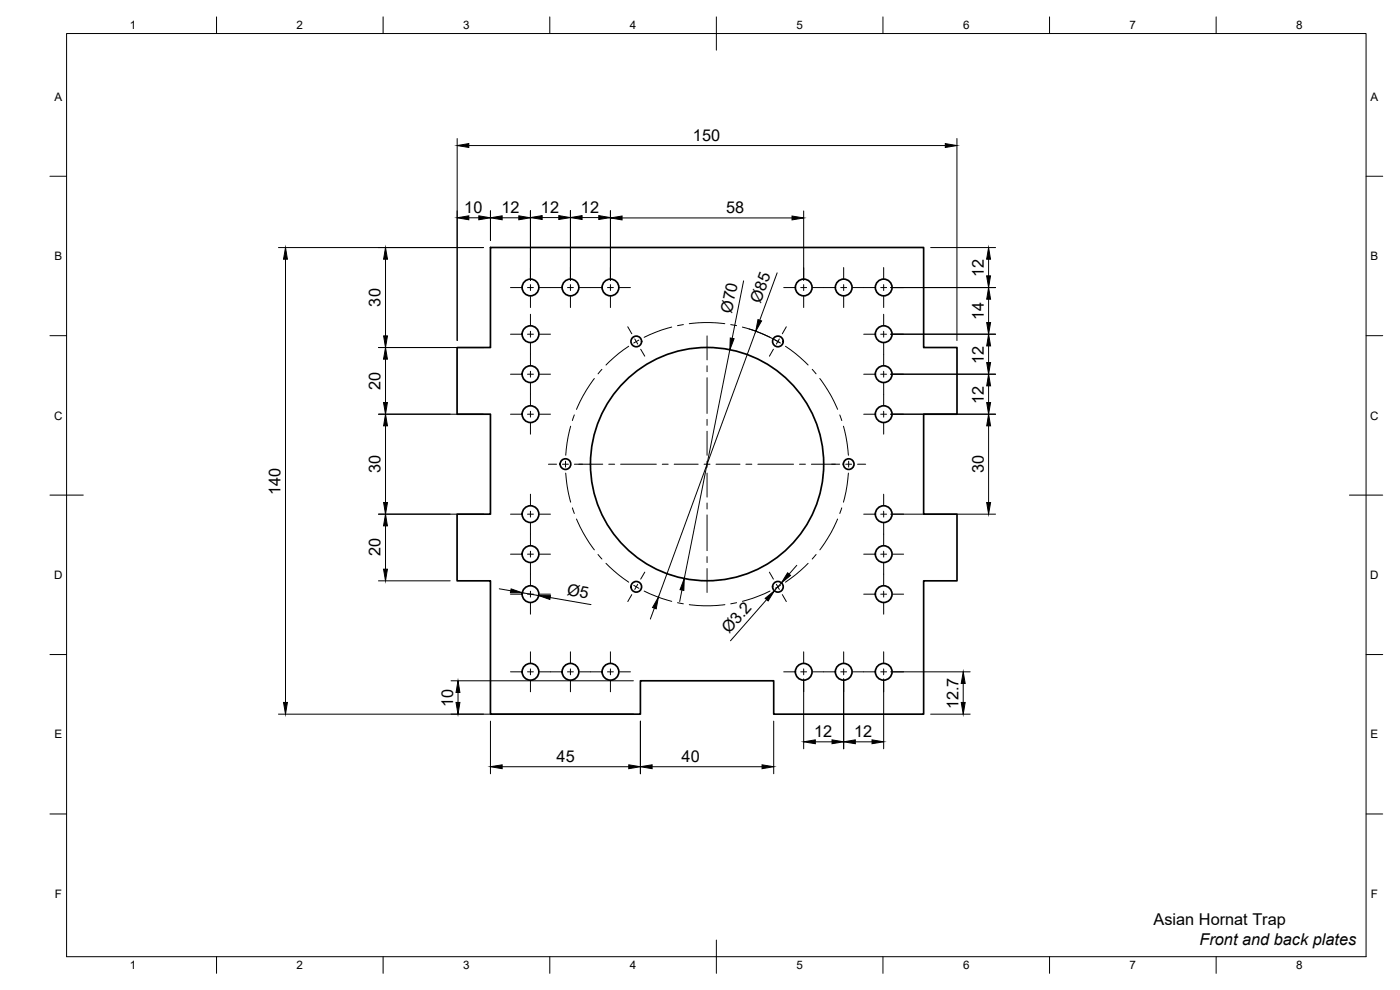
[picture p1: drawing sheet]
<svg xmlns="http://www.w3.org/2000/svg" width="420mm" height="297mm" viewBox="0 0 420 297" stroke-linecap="round" stroke-linejoin="round" font-family="sans-serif">
<!-- layer: Visible -->
<g fill="none" stroke="#000" stroke-width=".51">
<path d="M147.2 74.3h130v30h10v20h-10v30h10v20h-10v40h-45v-10h-40v10h-45v-40h-10v-20h10v-30h-10v-20h10z"/>
<circle cx="159.2" cy="86.3" r="2.51"/>
<circle cx="171.2" cy="86.3" r="2.51"/>
<circle cx="183.2" cy="86.3" r="2.51"/>
<circle cx="241.2" cy="86.3" r="2.51"/>
<circle cx="253.2" cy="86.3" r="2.51"/>
<circle cx="265.2" cy="86.3" r="2.51"/>
<circle cx="159.2" cy="100.3" r="2.51"/>
<circle cx="159.2" cy="112.3" r="2.51"/>
<circle cx="191" cy="102.4" r="1.6"/>
<circle cx="233.5" cy="102.4" r="1.6"/>
<circle cx="265.2" cy="100.3" r="2.51"/>
<circle cx="265.2" cy="112.3" r="2.51"/>
<circle cx="159.2" cy="124.3" r="2.51"/>
<circle cx="169.7" cy="139.3" r="1.6"/>
<circle cx="212.2" cy="139.3" r="35"/>
<circle cx="254.7" cy="139.3" r="1.6"/>
<circle cx="265.2" cy="124.3" r="2.51"/>
<circle cx="159.2" cy="154.3" r="2.51"/>
<circle cx="265.2" cy="154.3" r="2.51"/>
<circle cx="159.2" cy="178.3" r="2.51"/>
<circle cx="159.2" cy="166.3" r="2.51"/>
<circle cx="191" cy="176.1" r="1.6"/>
<circle cx="233.5" cy="176.1" r="1.6"/>
<circle cx="265.2" cy="178.3" r="2.51"/>
<circle cx="265.2" cy="166.3" r="2.51"/>
<circle cx="159.2" cy="201.6" r="2.51"/>
<circle cx="171.2" cy="201.6" r="2.51"/>
<circle cx="183.2" cy="201.6" r="2.51"/>
<circle cx="241.2" cy="201.6" r="2.51"/>
<circle cx="253.2" cy="201.6" r="2.51"/>
<circle cx="265.2" cy="201.6" r="2.51"/>
</g>
<!-- layer: BORDER -->
<g fill="none" stroke="#000" stroke-width=".3">
<path d="M20 10.1h390v276.9h-390zM65 5.1v5M115 5.1v5M165 5.1v5M215 5.1v10M265 5.1v5M315 5.1v5M365 5.1v5M15 52.9h5M410 52.9h5M15 100.7h5M410 100.7h5"/>
<path d="M15 148.6h10M405 148.6h10M15 196.4h5M410 196.4h5M15 244.2h5M410 244.2h5M65 287v5M115 287v5M165 287v5M215 282.1v9.9M265 287v5M315 287v5"/>
<path d="M365 287v5"/>
</g>
<!-- layer: FD_Dimensions -->
<g fill="none" stroke="#000" stroke-width=".3">
<path d="M137.2 41.6v60.6M140.7 43.7h143M287.2 41.6v60.6M83.6 74.3h61.5M85.7 77.8v133M115.7 77.8v23M140.7 65.3h3M147.2 63.3v8.9M150.7 65.3h5M159.2 63.2v21M162.7 65.3h5M171.2 63.2v21"/>
<path d="M174.7 65.3h5M183.2 63.2v21M186.7 65.4h51M241.2 63.3v20.9M279.3 74.3h19.5M296.7 77.8v5M223.2 84.3l-3.5 17.2M224.8 98.7l4.7 1.8 4.5 2.3M226.8 99.4l-29.2 79.8M233.2 81.9l-5.2 14.2M267.3 86.3h31.5M296.7 89.8v7"/>
<path d="M113.6 104.3h31.5M115.7 107.8v13M219 105l-13.6 68.6M267.3 100.3h31.5M267.3 112.3h31.5M296.7 103.8v5M296.7 115.8v5M113.6 124.3h31.5M115.7 127.8v23M267.3 124.3h31.5M296.7 127.8v23M113.6 154.3h31.5"/>
<path d="M115.7 157.8v13M267.3 154.3h31.5M113.6 174.3h21.5M149.8 176.7l3.5 .6M156.7 177.8l5 .9M165.1 179.3l12.3 2.1M204.7 177l-.7 3.5M230.1 179.9l-10.9 12.4M234.5 174.9l-2.1 2.4M239.1 169.6l-2.3 2.7M196.4 182.5l-1.2 3.2M83.6 214.3h106.5"/>
<path d="M135.4 204.3h54.7M137.5 207.8v3M147.2 216.4v15.8M192.2 216.4v15.8M232.2 216.4v15.8M241.2 203.7v21M253.2 203.7v21M265.2 203.7v21M267.3 201.6h23.9M279.3 214.3h11.9M289.1 205.1v5.7M150.7 230h38"/>
<path d="M195.7 230h33M244.7 222.6h5M256.7 222.6h5"/>
</g>
<g fill="#000" stroke="#000" stroke-width=".3">
<path d="M137.2 43.7l3.5-.6v1.1zM283.7 43.1l3.5 .6-3.5 .5zM85.7 74.3l.6 3.5h-1.2zM115.7 74.3l.6 3.5h-1.2zM137.2 65.3l3.5-.5v1.1zM143.7 64.8l3.5 .5-3.5 .6zM147.2 65.3l3.5-.5v1.1zM155.7 64.8l3.5 .5-3.5 .6zM159.2 65.3l3.5-.6v1.2zM167.7 64.7l3.5 .6-3.5 .6zM171.2 65.3l3.5-.6v1.2zM179.7 64.7l3.5 .6-3.5 .6z"/>
<path d="M183.2 65.4l3.5-.6v1.2zM237.7 64.8l3.5 .6-3.5 .6zM296.7 74.3l.6 3.5h-1.2zM227.5 95.9l1.1 .4-1.8 3.1zM296.1 82.8h1.2l-.6 3.5zM296.7 86.3l.6 3.5h-1.2zM296.1 96.8h1.2l-.6 3.5zM115.7 104.3l.6 3.5h-1.2zM115.1 100.8h1.2l-.6 3.5zM219.2 101.4l1.1 .2-1.3 3.4zM296.7 100.3l.6 3.5h-1.2zM296.1 108.8h1.2l-.6 3.5z"/>
<path d="M296.7 112.3l.6 3.5h-1.2zM115.1 120.8h1.2l-.6 3.5zM115.7 124.3l.6 3.5h-1.2zM296.1 120.8h1.2l-.6 3.5zM296.7 124.3l.6 3.5h-1.2zM115.7 154.3l.6 3.5h-1.2zM115.1 150.8h1.2l-.6 3.5zM296.1 150.8h1.2l-.6 3.5zM115.1 170.8h1.2l-.6 3.5zM153.4 176.7l3.3 1.1h-3.5zM161.7 178.7h3.5l-.2 1.2zM205.4 173.6l-.2 3.6-1.1-.3z"/>
<path d="M229.6 179.5l2.8-2.2-1.9 3zM236.4 171.9l.9 .7-2.8 2.3zM197.6 179.2l-.7 3.5-1.1-.4zM85.1 210.8h1.2l-.6 3.5zM136.9 210.8h1.1l-.5 3.5zM137.5 204.3l.5 3.5h-1.1zM289.1 201.6l.6 3.5h-1.2zM288.5 210.8h1.2l-.6 3.5zM147.2 230l3.5-.5v1.1zM188.7 229.5l3.5 .5-3.5 .6zM192.2 230l3.5-.5v1.1zM228.7 229.5l3.5 .5-3.5 .6z"/>
<path d="M241.2 222.6l3.5-.6v1.1zM249.7 222l3.5 .6-3.5 .5zM253.2 222.6l3.5-.6v1.1zM261.7 222l3.5 .6-3.5 .5z"/>
</g>
<!-- layer: Smart Centers -->
<g fill="none" stroke="#000" stroke-width=".3">
<path d="M153.2 86.3h3.3M158.3 86.3h1.8M159.2 80.3v3.3M159.2 85.4v1.8M159.2 88.9v3.4M159.2 94.3v3.3M159.2 99.4v1.8M161.9 86.3h6.6M170.3 86.3h1.8M171.2 80.3v3.3M171.2 85.4v1.8M171.2 88.9v3.4"/>
<path d="M173.9 86.3h6.6M182.3 86.3h1.8M183.2 80.3v3.3M183.2 85.4v1.8M183.2 88.9v3.4M185.9 86.3h3.3M188.4 98.1l1.2 2M201.6 98.1l-3.1 .9-5.2 2.2M205.1 97.4l-1.8 .3M206.9 97.1l4.4-.3 6.2 .3M219.3 97.4l1.8 .3M222.8 98.1l3.1 .9 5.2 2.2"/>
<path d="M235.2 86.3h3.3M236 98.1l-1.2 2M240.3 86.3h1.8M241.2 80.3v3.3M241.2 85.4v1.8M241.2 88.9v3.4M243.9 86.3h6.6M252.3 86.3h1.8M253.2 80.3v3.3M253.2 85.4v1.8M253.2 88.9v3.4M255.9 86.3h6.6"/>
<path d="M264.3 86.3h1.8M265.2 80.3v3.3M265.2 85.4v1.8M265.2 88.9v3.4M265.2 94.3v3.3M265.2 99.4v1.8M267.9 86.3h3.3M153.2 100.3h3.3M153.2 112.3h3.3M158.3 100.3h1.8M158.3 112.3h1.8M159.2 103v6.6"/>
<path d="M159.2 111.4v1.8M159.2 115v6.6M161.9 100.3h3.3M161.9 112.3h3.3M178.4 113.6l-3.5 5.2-1.9 4M180.6 110.8l-1.1 1.4M188.7 103.9l-3 2.2-3.8 3.4M190.5 101.7l.9 1.5M191.7 102l-1.5 .9M192.3 104.8l1.2 2.1M212.2 100.8v7.2M212.2 109.8v1.7"/>
<path d="M212.2 113.3v10.7M232.1 104.8l-1.2 2.1M232.7 102l1.5 .9M233.9 101.7l-.9 1.5M235.7 103.9l3 2.2 3.8 3.4M243.8 110.8l1.1 1.4M246 113.6l3.5 5.2 1.9 4M259.2 100.3h3.3M259.2 112.3h3.3M264.3 100.3h1.8M264.3 112.3h1.8M265.2 103v6.6"/>
<path d="M265.2 111.4v1.8M265.2 115v6.6M267.9 100.3h3.3M267.9 112.3h3.3M153.2 124.3h3.3M158.3 124.3h1.8M159.2 123.4v1.8M159.2 127v3.3M161.9 124.3h3.3M164.6 139.3h2.4M168.8 139.3h1.8M169.7 138.4v1.8"/>
<path d="M171.3 127.9l-1.1 5-.4 3.7M172.4 124.5l-.6 1.7M172.4 139.3h8.5M182.7 139.3h1.8M186.2 139.3h10.8M198.8 139.3h1.7M202.3 139.3h7.2M211.3 139.3h1.8M212.2 125.8v1.8M212.2 129.4v7.2M212.2 138.4v1.8M214.9 139.3h7.2"/>
<path d="M223.9 139.3h1.7M227.4 139.3h10.7M239.9 139.3h1.8M243.5 139.3h8.5M252 124.5l.6 1.7M253.1 127.9l1.1 5 .4 3.7M253.8 139.3h1.8M254.7 138.4v1.8M257.4 139.3h2.4M259.2 124.3h3.3M264.3 124.3h1.8M265.2 123.4v1.8"/>
<path d="M265.2 127v3.3M267.9 124.3h3.3M153.2 154.3h3.3M158.3 154.3h1.8M159.2 148.3v3.3M159.2 153.4v1.8M159.2 157v6.6M161.9 154.3h3.3M169.8 142l.4 3.7 1.1 5M171.8 152.4l.6 1.7M173 155.7l1.9 4 3.5 5.3M212.2 142v7.1"/>
<path d="M212.2 150.9v1.8M212.2 154.5v10.7M251.4 155.7l-1.9 4-3.5 5.3M252.6 152.4l-.6 1.7M254.6 142l-.4 3.7-1.1 5M259.2 154.3h3.3M264.3 154.3h1.8M265.2 148.3v3.3M265.2 153.4v1.8M265.2 157v6.6M267.9 154.3h3.3M153.2 166.3h3.3"/>
<path d="M153.2 178.3h3.3M158.3 166.3h1.8M158.3 178.3h1.8M159.2 165.4v1.8M159.2 169v6.6M159.2 177.4v1.8M161.9 166.3h3.3M161.9 178.3h3.3M179.5 166.4l1.1 1.3M181.9 169l3.8 3.5 3 2.2M189.6 178.4l-1.2 2.1M190.2 175.6l1.5 .9"/>
<path d="M191.4 175.3l-.9 1.6M193.3 177.3l5.2 2.2 3.1 .9M193.5 171.7l-1.2 2.1M212.2 167v1.8M212.2 170.6v7.2M230.9 171.7l1.2 2.1M231.1 177.3l-5.2 2.2-3.1 .9M233 175.3l.9 1.6M234.2 175.6l-1.5 .9M234.8 178.4l1.2 2.1M242.5 169l-3.8 3.5-3 2.2M244.9 166.4l-1.1 1.3"/>
<path d="M259.2 166.3h3.3M259.2 178.3h3.3M264.3 166.3h1.8M264.3 178.3h1.8M265.2 165.4v1.8M265.2 169v6.6M265.2 177.4v1.8M267.9 166.3h3.3M267.9 178.3h3.3M159.2 181v3.3M159.2 195.6v3.3M171.2 195.6v3.3"/>
<path d="M183.2 195.6v3.3M203.3 180.8l1.8 .4M206.9 181.4l4.4 .4 6.3-.4M221.1 180.8l-1.8 .4M241.2 195.6v3.3M253.2 195.6v3.3M265.2 181v3.3M265.2 195.6v3.3M153.2 201.6h3.3M158.3 201.6h1.8M159.2 200.7v1.8M159.2 204.2v3.4"/>
<path d="M161.9 201.6h6.6M170.3 201.6h1.8M171.2 200.7v1.8M171.2 204.2v3.4M173.9 201.6h6.6M182.3 201.6h1.8M183.2 200.7v1.8M183.2 204.2v3.4M185.9 201.6h3.3M235.2 201.6h3.3M240.3 201.6h1.8M241.2 200.7v1.8"/>
<path d="M241.2 204.2v3.4M243.9 201.6h6.6M252.3 201.6h1.8M253.2 200.7v1.8M253.2 204.2v3.4M255.9 201.6h6.6M264.3 201.6h1.8M265.2 200.7v1.8M265.2 204.2v3.4M267.9 201.6h3.3"/>
</g>
<g font-size="4.9">
<text x="208" y="42.2">150</text>
<text x="139.3" y="63.9">10</text>
<text x="150.5" y="64">12</text>
<text x="162.3" y="63.9">12</text>
<text x="174.3" y="63.9">12</text>
<text x="217.9" y="63.9">58</text>
<text x="295.3" y="83.1" transform="rotate(-90 295.3 83.1)">12</text>
<text x="114.2" y="92" transform="rotate(-90 114.2 92)">30</text>
<text x="219.6" y="94.2" transform="rotate(-79 219.6 94.2)">Ø70</text>
<text x="228.2" y="91.1" transform="rotate(-70 228.2 91.1)">Ø85</text>
<text x="295.3" y="96.1" transform="rotate(-90 295.3 96.1)">14</text>
<text x="295.3" y="109.1" transform="rotate(-90 295.3 109.1)">12</text>
<text x="114.2" y="117" transform="rotate(-90 114.2 117)">20</text>
<text x="295.3" y="121.1" transform="rotate(-90 295.3 121.1)">12</text>
<text x="114.2" y="142" transform="rotate(-90 114.2 142)">30</text>
<text x="295.2" y="142" transform="rotate(-90 295.2 142)">30</text>
<text x="84.2" y="148.5" transform="rotate(-90 84.2 148.5)">140</text>
<text x="114.2" y="166.9" transform="rotate(-90 114.2 166.9)">20</text>
<text x="170" y="178.6" transform="rotate(10 170 178.6)">Ø5</text>
<text x="218.9" y="190.3" transform="rotate(-49 218.9 190.3)">Ø3.2</text>
<text x="136" y="212.1" transform="rotate(-90 136 212.1)">10</text>
<text x="287.7" y="212.8" transform="rotate(-90 287.7 212.8)">12.7</text>
<text x="244.3" y="221.2">12</text>
<text x="256.3" y="221.2">12</text>
<text x="167" y="228.6">45</text>
<text x="204.6" y="228.6">40</text>
<text x="346.2" y="277.7">Asian Hornat Trap</text>
<text x="360" y="283.5">Front and back plates</text>
</g>
<g font-size="3.5">
<text x="39" y="8.8">1</text>
<text x="89" y="8.8">2</text>
<text x="139" y="8.8">3</text>
<text x="189" y="8.8">4</text>
<text x="239" y="8.8">5</text>
<text x="289" y="8.8">6</text>
<text x="339" y="8.8">7</text>
<text x="389" y="8.8">8</text>
<text x="16.3" y="30.2">A</text>
<text x="411.3" y="30.2">A</text>
<text x="16.3" y="78">B</text>
<text x="411.3" y="78">B</text>
<text x="16.2" y="125.9">C</text>
<text x="411.2" y="125.9">C</text>
<text x="16.2" y="173.7">D</text>
<text x="411.2" y="173.7">D</text>
<text x="16.3" y="221.6">E</text>
<text x="411.3" y="221.6">E</text>
<text x="16.4" y="269.4">F</text>
<text x="411.4" y="269.4">F</text>
<text x="39" y="290.8">1</text>
<text x="89" y="290.8">2</text>
<text x="139" y="290.8">3</text>
<text x="189" y="290.8">4</text>
<text x="239" y="290.8">5</text>
<text x="289" y="290.8">6</text>
<text x="339" y="290.8">7</text>
<text x="389" y="290.8">8</text>
</g>
</svg>
